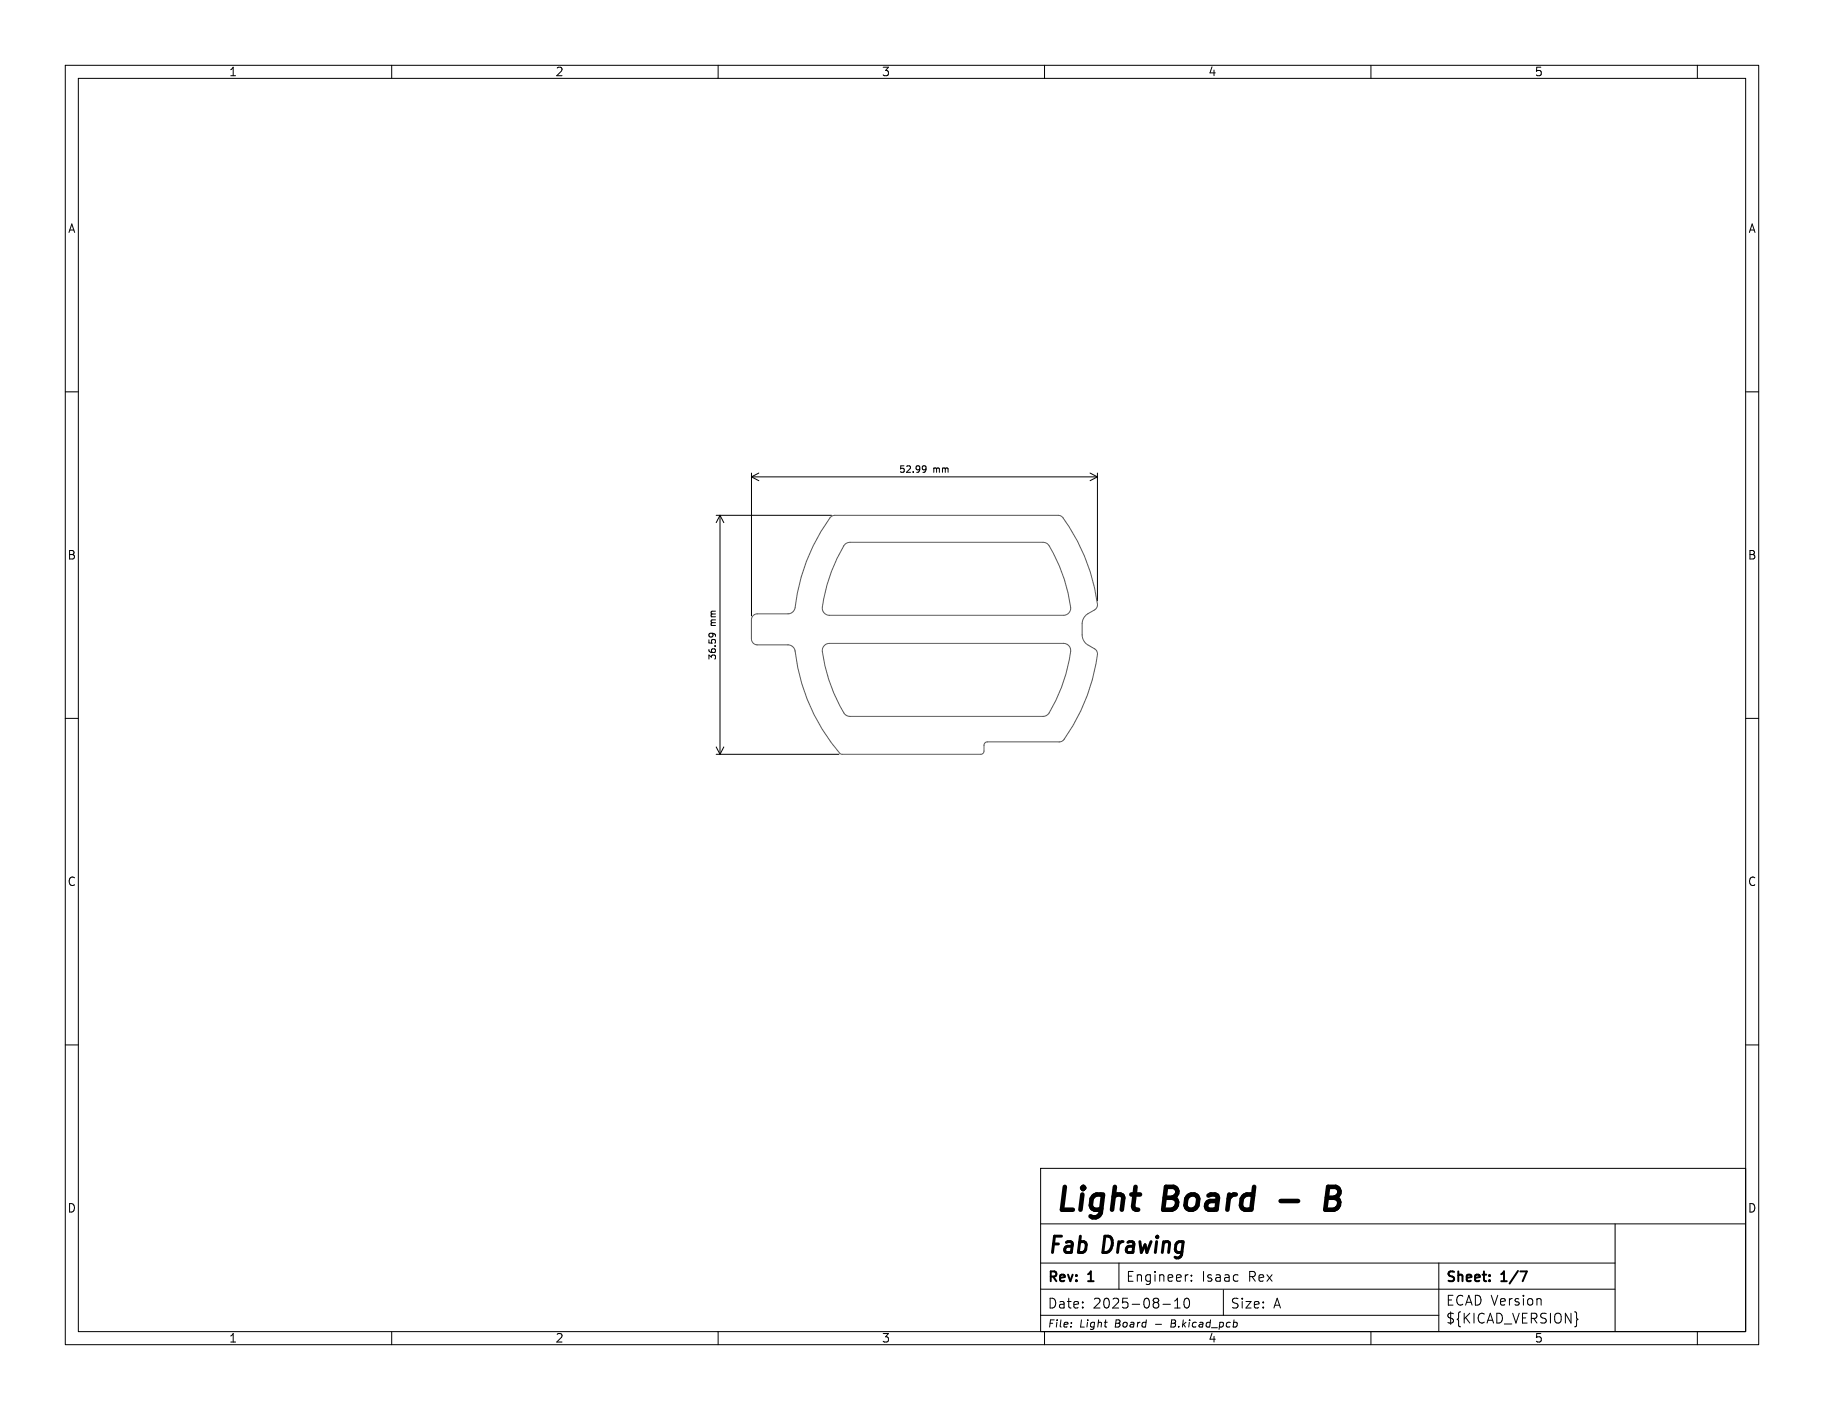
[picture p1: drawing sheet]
<svg xmlns="http://www.w3.org/2000/svg" width="279mm" height="216mm" viewBox="0 0 279 216" stroke-linecap="round" stroke-linejoin="round" font-family="sans-serif">
<g fill="none" stroke="#000" stroke-width=".15">
<path d="M10 10h259.4v195.9h-259.4zM12 12h255.4v191.9h-255.4zM60 10v2M110 10v2M160 10v2M210 10v2M260 10v2M10 60h2M109.7 78.9h17.7M110.3 78.9v36.6M110.3 78.9l.6 1.1M110.3 78.9l-.6 1.1"/>
<path d="M115.1 72.4v21.9M115.1 73h53M115.1 73l1.1 .6M116.2 72.4l-1.1 .6M141.5 71.3l.3 .1v.5l-.1 .4h-.3M141.8 71.8v.1h-.3M167 72.4l1.1 .6M168.1 72.4v19.6M168.1 73l-1.1 .6M267.4 60h2M108.6 97.3l.1-.3h.5l.3 .2 .1 .2M109 97l.2 .2v.1"/>
<path d="M10 110h2M109.7 115.5h18.8M109.7 114.4l.6 1.1M110.9 114.4l-.6 1.1M267.4 110h2M10 160h2M159.4 178.9h108v25h-108zM267.4 160h2M159.4 197.4h88M159.4 193.4h88M159.4 187.4h108M171.4 193.4v4"/>
<path d="M178.1 199.7h1.2M179.9 199.2l.5-.4v1.5M181.5 198.9l.4-.1a.94 .94 0 0 1 0 1.5h-.2a.91 .91 0 0 1-.2-1.4zM181.9 195.2h.1M182.5 196v.2M182.5 195.3v.1M187.4 197.5v3.9M220.4 193.4v10.5M236 198.9l.1 .9M247.4 187.4v16.5M60 203.9v2M110 203.9v2"/>
<path d="M159.4 201.4h61M160 203.9v2M164.1 202.5v.1M179.5 202.1l-.2 1.1h.5M179.9 200.3h.9M189.5 202.6v.4M210 203.9v2M241.5 201.8l.2 .2-.2 .2M260 203.9v2"/>
</g>
<path d="M232.9 194.7h1l-.7 1.5" fill="none" stroke="#000" stroke-width=".3"/>
<path d="M196.2 183.9h2.6M203.2 183.4h1.2M203.4 181.7h1.2a.85 .85 0 0 1 .6 1 .85 .85 0 0 1-.8 .7l.5 .2a1.01 1.01 0 0 1-.6 1.6h-1.3z" fill="none" stroke="#000" stroke-width=".7"/>
<path d="M127.2 79.2l.7-.3h34.2l.4 .1 .3 .3a29.1 29.1 0 0 1 5.3 13.2v.4l-.2 .3-1.4 .9-.5 .6-.2 .7v1.8l.1 .6 .3 .5 .4 .4 1.2 .8 .3 .3v.4a29.1 29.1 0 0 1-5.1 13l-.3 .3-.4 .1h-11.1a.5 .5 0 0 0-.5 .5v.9a.5 .5 0 0 1-.5 .5h-21.4a28.6 28.6 0 0 1-7-15.9l-.4-.6-.5-.2-4.9-.1-.5-.1-.3-.3-.1-.4v-3l.2-.5 .5-.4h5.1l.6-.3 .3-.6a29.1 29.1 0 0 1 5.4-13.8zM126.3 98.8l.4-.2 .4-.1h35.8a1.1 1.1 0 0 1 1.1 1.3 22.5 22.5 0 0 1-3.5 9.6l-.7 .3h-29.6l-.4-.1-.4-.2a23.2 23.2 0 0 1-3.4-10zM129.4 83.4l.3-.3 .5-.1h29.6l.4 .1 .3 .2a23.2 23.2 0 0 1 3.5 10 1.1 1.1 0 0 1-1.1 .9h-35.8a1.1 1.1 0 0 1-1.1-1.2 23.5 23.5 0 0 1 3.4-9.6z" fill="none" stroke="#575757" stroke-width=".15"/>
<g font-size="4.9">
<text x="161.4" y="186.4">Light</text>
<text x="178.3" y="186.4">Board</text>
</g>
<g font-size="3.5">
<text x="160.4" y="192.6">Fab</text>
<text x="169" y="192.6">Drawing</text>
</g>
<g font-size="2.1">
<text x="160.4" y="196.7">Rev:</text>
<text x="166.8" y="196.7">1</text>
<text x="172.4" y="196.5">Engineer:</text>
<text x="184.1" y="196.5">Isaac</text>
<text x="191.3" y="196.5">Rex</text>
<text x="221.4" y="196.7">Sheet:</text>
<text x="230.1" y="196.7">1/7</text>
<text x="160.4" y="200.6">Date:</text>
<text x="167.4" y="200.6">2025-08-10</text>
<text x="188.4" y="200.6">Size:</text>
<text x="195" y="200.6">A</text>
<text x="221.4" y="200.1">ECAD Version</text>
<text x="221.4" y="202.9">${KICAD_VERSION}</text>
</g>
<g font-size="1.8">
<text x="35" y="11.9">1</text>
<text x="85" y="11.9">2</text>
<text x="135" y="11.9">3</text>
<text x="185" y="11.9">4</text>
<text x="235" y="11.9">5</text>
<text x="10.3" y="35.9">A</text>
<text x="267.7" y="35.9">A</text>
<text x="10.3" y="85.9">B</text>
<text x="267.7" y="85.9">B</text>
<text x="10.3" y="135.9">C</text>
<text x="267.7" y="135.9">C</text>
<text x="10.3" y="185.9">D</text>
<text x="267.7" y="185.9">D</text>
<text x="35" y="205.8">1</text>
<text x="85" y="205.8">2</text>
<text x="135" y="205.8">3</text>
<text x="185" y="205.8">4</text>
<text x="235" y="205.8">5</text>
</g>
<g font-size="1.5">
<text x="160.4" y="203.5">File:</text>
<text x="165.4" y="203.5">Light</text>
<text x="170.9" y="203.5">Board</text>
<text x="177.2" y="203.5">-</text>
<text x="179.8" y="203.5">B.kicad_pcb</text>
</g>
<g font-size="1.4">
<text x="137.6" y="72.6">52.99</text>
<text x="142.9" y="72.6">mm</text>
<text x="109.9" y="95.9" transform="rotate(-90 109.9 95.9)">mm</text>
<text x="109.9" y="101.2" transform="rotate(-90 109.9 101.2)">36.59</text>
</g>
</svg>
